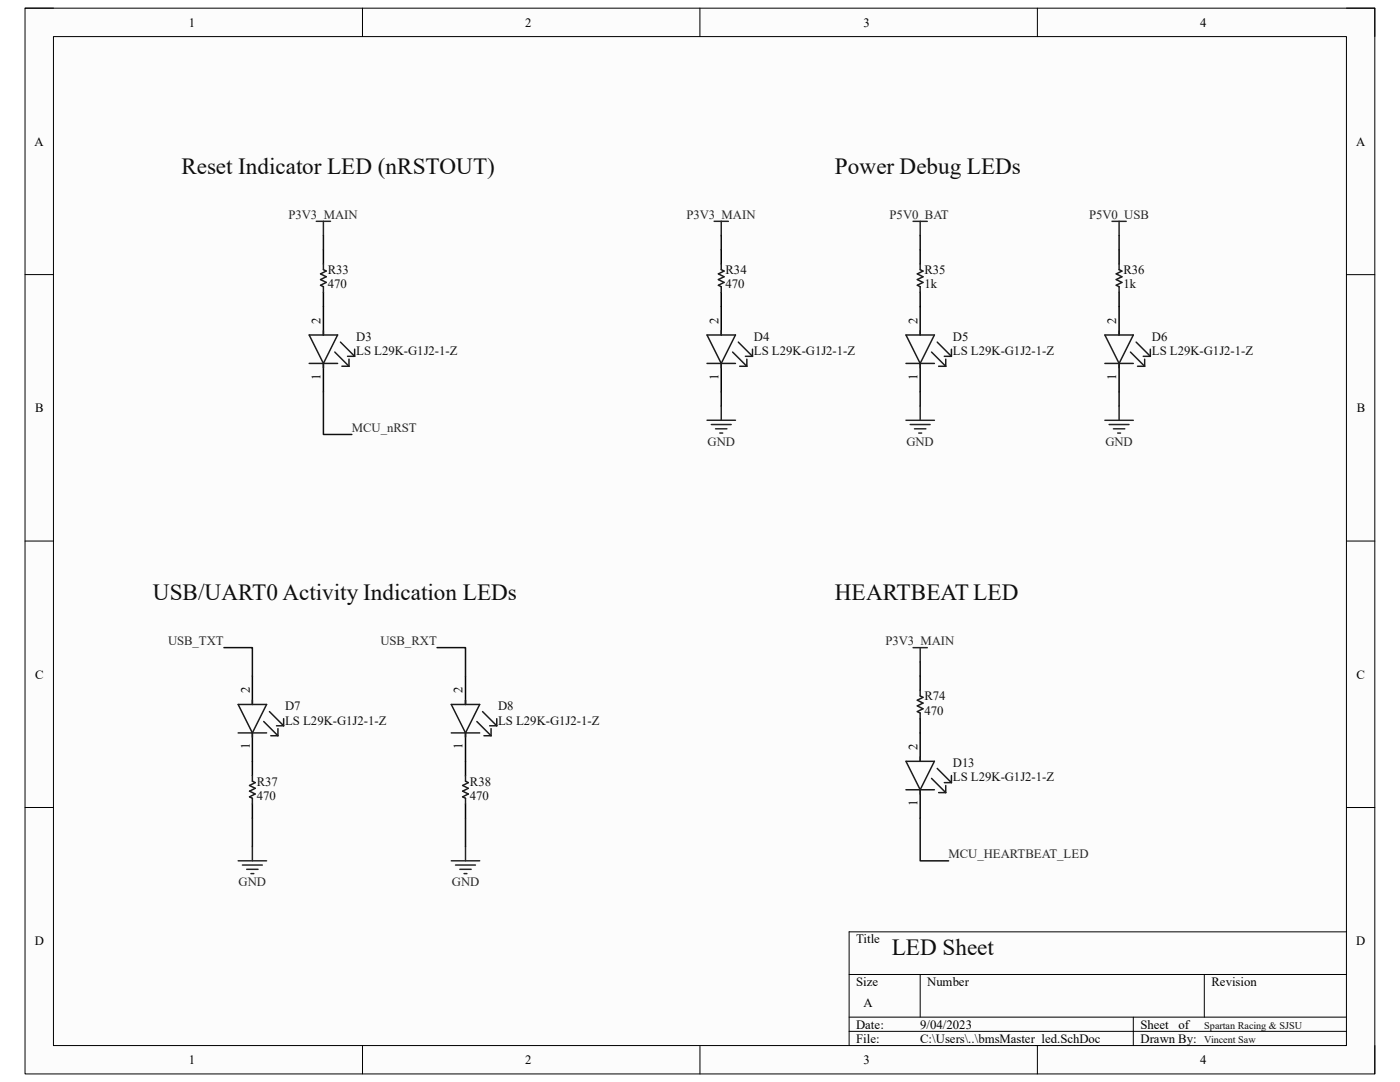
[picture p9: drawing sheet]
<svg xmlns="http://www.w3.org/2000/svg" width="279mm" height="216mm" viewBox="0 0 279 216" stroke-linecap="round" stroke-linejoin="round" font-family="sans-serif">
<path d="M5 1.6h269.4v212.7h-269.4z" fill-rule="evenodd" fill="#fcfcfc"/>
<path d="M5 1.6h269.4v212.7h-269.4z" fill="none" stroke="#000" stroke-width=".2"/>
<path d="M10.7 7.3h258v201.3h-258z" fill-rule="evenodd" fill="#fcfcfc"/>
<g fill="none" stroke="#000" stroke-width=".2">
<path d="M5 1.6h5.7M10.7 7.3h258v201.3h-258zM72.3 1.6v5.7M139.7 1.6v5.7M207 1.6v5.7M268.7 1.6h5.7v5.7M5 54.8h5.7M268.7 54.8h5.7M5 108h5.7M268.7 108h5.7M5 161.1h5.7M268.7 161.1h5.7"/>
<path d="M169.5 194.4h99.2M183.6 194.4v8.6M240.3 194.4v8.6M268.7 185.9h-99.2v22.7M72.3 208.6v5.7M139.7 208.6v5.7M169.5 203h99.2M169.5 205.8h99.2M207 208.6v5.7M226.2 203v5.6M274.4 208.6v5.7"/>
</g>
<g fill="none" stroke="#262626" stroke-width=".3">
<path d="M63.1 44.2h2.9M64.5 44.2v2.8M142.5 44.2h2.9M143.9 44.2v2.8M182.2 44.2h2.9M183.6 44.2v2.8M221.9 44.2h2.9M223.3 44.2v2.8M141.1 83.9h5.7M142 84.7h3.9M142.8 85.6h2.3M143.7 86.4h.5"/>
<path d="M143.9 81v2.9M180.8 83.9h5.7M181.7 84.7h3.9M182.5 85.6h2.3M183.4 86.4h.5M183.6 81v2.9M220.5 83.9h5.7M221.4 84.7h3.9M222.2 85.6h2.3M223.1 86.4h.5M223.3 81v2.9M182.2 129.2h2.9"/>
<path d="M183.6 129.2v2.9M47.5 171.8h5.7M48.4 172.6h4M49.2 173.5h2.3M50.1 174.3h.6M50.4 168.9v2.9M90.1 171.8h5.6M90.9 172.6h4M91.8 173.5h2.2M92.6 174.3h.6M92.9 168.9v2.9"/>
</g>
<g fill="none" stroke="#000" stroke-width=".3">
<path d="M64.5 49.8v2.9M64.5 58.3v8.5M143.9 49.8v2.9M143.9 58.3v8.5M183.6 49.8v2.9M183.6 58.3v8.5M223.3 49.8v2.9M223.3 58.3v8.5M64.5 72.5v5.7M143.9 72.5v5.7M183.6 72.5v5.7M223.3 72.5v5.7"/>
<path d="M50.4 134.9v5.7M92.9 134.9v5.7M183.6 134.9v2.8M50.4 146.2v8.5M92.9 146.2v8.5M183.6 143.4v8.5M183.6 157.6v5.7M50.4 160.4v2.9M92.9 160.4v2.9"/>
</g>
<g fill="none" stroke="#1c1c1c" stroke-width=".3">
<path d="M64.5 52.7v1.1l.6 .3-1.1 .5 1.1 .6-1.1 .6 1.1 .6-1.1 .5 .5 .3v1.1M143.9 52.7v1.1l.6 .3-1.1 .6 1.1 .5-1.1 .6 1.1 .6-1.1 .5 .5 .3v1.1M183.6 52.7v1.1l.6 .3-1.1 .6 1.1 .5-1.1 .6 1.1 .6-1.1 .5 .5 .3v1.1M223.3 52.7v1.1l.6 .3-1.1 .6 1.1 .5-1.1 .6 1.1 .6-1.1 .5 .5 .3v1.1M61.7 66.8h5.7l-2.9 5.7zM61.7 72.5h5.7M64.5 66v.8M64.5 72.5v.9M66.8 70.2l2.8 2.9M67.9 68.3l2.9 2.8M68.2 73.1h1.4M69.4 71.1h1.4"/>
<path d="M69.6 71.7v1.4M70.8 69.7v1.4M141.1 66.8h5.7l-2.9 5.7zM141.1 72.5h5.7M143.9 66v.8M143.9 72.5v.9M146.2 70.2l2.8 2.9M147.3 68.3l2.9 2.8M147.6 73.1h1.4M148.8 71.1h1.4M149 71.7v1.4M150.2 69.7v1.4"/>
<path d="M180.8 66.8h5.7l-2.9 5.7zM180.8 72.5h5.7M183.6 66v.8M183.6 72.5v.9M185.9 70.3l2.8 2.8M187 68.3l2.9 2.8M187.3 73.1h1.4M188.5 71.1h1.4M188.7 71.7v1.4M189.9 69.7v1.4M220.5 66.8h5.7l-2.9 5.7zM220.5 72.5h5.7"/>
<path d="M223.3 66v.8M223.3 72.5v.9M225.6 70.3l2.8 2.8M226.7 68.3l2.9 2.8M227 73.1h1.4M228.2 71.1h1.4M228.4 71.7v1.4M229.6 69.7v1.4M50.4 139.7v.9M92.9 139.7v.9M183.6 137.7v1.2l.6 .2-1.1 .6 1.1 .6-1.1 .6 1.1 .5-1.1 .6 .5 .3v1.1M47.5 140.6h5.7l-2.8 5.6z"/>
<path d="M47.5 146.2h5.7M50.4 146.2v.9M50.4 154.7v1.2l.5 .3-1.1 .5 1.1 .6-1.1 .6 1.1 .5-1.1 .6 .6 .3v1.1M52.6 144l2.9 2.8M53.8 142l2.8 2.8M54 146.8h1.5M55.2 144.8h1.4M55.5 145.4v1.4M56.6 143.4v1.4M90.1 140.6h5.6l-2.8 5.6zM90.1 146.2h5.6M92.9 146.2v.9"/>
<path d="M92.9 154.7v1.2l.6 .3-1.2 .5 1.2 .6-1.2 .6 1.2 .5-1.2 .6 .6 .3v1.1M95.2 144l2.8 2.8M96.3 142l2.8 2.8M96.6 146.8h1.4M97.7 144.8h1.4M98 145.4v1.4M99.1 143.4v1.4M180.8 151.9h5.7l-2.9 5.7zM180.8 157.6h5.7M183.6 151.1v.8M183.6 157.6v.8M185.9 155.3l2.8 2.9"/>
<path d="M187 153.3l2.9 2.9M187.3 158.2h1.4M188.5 156.2h1.4M188.7 156.7v1.5M189.9 154.7v1.5"/>
</g>
<g fill="none" stroke="#0e0e0e" stroke-width=".3">
<path d="M64.5 47v2.8M143.9 47v2.8M183.6 47v2.8M223.3 47v2.8M64.5 78.2v8.5h5.7M143.9 78.2v2.8M183.6 78.2v2.8M223.3 78.2v2.8M44.7 129.2h5.7v5.7M87.2 129.2h5.7v5.7M183.6 132.1v2.8M50.4 163.3v5.6"/>
<path d="M92.9 163.3v5.6M183.6 163.3v8.5h5.7"/>
</g>
<g font-size="4.6" fill="#0e0e0e">
<text x="36.2" y="34.7">Reset Indicator LED (nRSTOUT)</text>
<text x="166.6" y="34.7">Power Debug LEDs</text>
<text x="30.5" y="119.7">USB/UART0 Activity Indication LEDs</text>
<text x="166.6" y="119.7">HEARTBEAT LED</text>
<text x="178" y="190.6">LED Sheet</text>
</g>
<g font-size="2.5">
<text x="37.7" y="5.3">1</text>
<text x="104.8" y="5.3">2</text>
<text x="172.3" y="5.3">3</text>
<text x="239.5" y="5.3">4</text>
<text x="6.9" y="29.1">A</text>
<text x="270.6" y="29.1">A</text>
<text x="64" y="64.6" transform="rotate(-90 64 64.6)">2</text>
<text x="143.4" y="64.6" transform="rotate(-90 143.4 64.6)">2</text>
<text x="183.1" y="64.6" transform="rotate(-90 183.1 64.6)">2</text>
<text x="222.8" y="64.6" transform="rotate(-90 222.8 64.6)">2</text>
<text x="64" y="75.7" transform="rotate(-90 64 75.7)">1</text>
<text x="143.4" y="75.7" transform="rotate(-90 143.4 75.7)">1</text>
<text x="183.1" y="75.7" transform="rotate(-90 183.1 75.7)">1</text>
<text x="222.8" y="75.7" transform="rotate(-90 222.8 75.7)">1</text>
<text x="7" y="82.3">B</text>
<text x="270.8" y="82.3">B</text>
<text x="7" y="135.4">C</text>
<text x="270.7" y="135.4">C</text>
<text x="49.8" y="138.3" transform="rotate(-90 49.8 138.3)">2</text>
<text x="92.3" y="138.3" transform="rotate(-90 92.3 138.3)">2</text>
<text x="49.8" y="149.5" transform="rotate(-90 49.8 149.5)">1</text>
<text x="92.3" y="149.5" transform="rotate(-90 92.3 149.5)">1</text>
<text x="183.1" y="149.6" transform="rotate(-90 183.1 149.6)">2</text>
<text x="183.1" y="160.8" transform="rotate(-90 183.1 160.8)">1</text>
<text x="6.9" y="188.6">D</text>
<text x="170.9" y="188.2">Title</text>
<text x="270.7" y="188.6">D</text>
<text x="170.9" y="196.7">Size</text>
<text x="185" y="196.7">Number</text>
<text x="241.8" y="196.7">Revision</text>
<text x="172.3" y="201">A</text>
<text x="170.9" y="205.2">Date:</text>
<text x="170.9" y="208.1">File:</text>
<text x="183.6" y="205.2">9/04/2023</text>
<text x="183.7" y="208.1">C:\Users\..\bmsMaster_led.SchDoc</text>
<text x="227.6" y="205.2">Sheet</text>
<text x="227.6" y="208.1">Drawn By:</text>
<text x="235.2" y="205.2">of</text>
<text x="37.7" y="212.3">1</text>
<text x="104.8" y="212.3">2</text>
<text x="172.3" y="212.3">3</text>
<text x="239.5" y="212.3">4</text>
</g>
<g font-size="2.5" fill="#262626">
<text x="57.6" y="43.6">P3V3_MAIN</text>
<text x="137" y="43.6">P3V3_MAIN</text>
<text x="177.5" y="43.6">P5V0_BAT</text>
<text x="217.3" y="43.6">P5V0_USB</text>
<text x="70.2" y="86.1">MCU_nRST</text>
<text x="141.2" y="89">GND</text>
<text x="180.9" y="89">GND</text>
<text x="220.6" y="89">GND</text>
<text x="33.5" y="128.7">USB_TXT</text>
<text x="75.9" y="128.7">USB_RXT</text>
<text x="176.7" y="128.7">P3V3_MAIN</text>
<text x="189.3" y="171.2">MCU_HEARTBEAT_LED</text>
<text x="47.6" y="176.9">GND</text>
<text x="90.2" y="176.9">GND</text>
</g>
<g font-size="2.5" fill="#0e0e0e">
<text x="65.4" y="57.5">470</text>
<text x="65.4" y="54.7">R33</text>
<text x="144.8" y="57.5">470</text>
<text x="144.8" y="54.7">R34</text>
<text x="184.5" y="57.5">1k</text>
<text x="184.5" y="54.7">R35</text>
<text x="224.2" y="57.5">1k</text>
<text x="224.2" y="54.7">R36</text>
<text x="71.1" y="68">D3</text>
<text x="71.1" y="70.8">LS L29K-G1J2-1-Z</text>
<text x="150.5" y="68">D4</text>
<text x="150.5" y="70.8">LS L29K-G1J2-1-Z</text>
<text x="190.2" y="68">D5</text>
<text x="190.2" y="70.8">LS L29K-G1J2-1-Z</text>
<text x="229.9" y="68">D6</text>
<text x="229.9" y="70.8">LS L29K-G1J2-1-Z</text>
<text x="56.9" y="141.7">D7</text>
<text x="99.4" y="141.7">D8</text>
<text x="184.5" y="142.6">470</text>
<text x="184.5" y="139.7">R74</text>
<text x="56.9" y="144.6">LS L29K-G1J2-1-Z</text>
<text x="99.4" y="144.6">LS L29K-G1J2-1-Z</text>
<text x="190.2" y="153.1">D13</text>
<text x="190.2" y="155.9">LS L29K-G1J2-1-Z</text>
<text x="51.2" y="159.6">470</text>
<text x="51.2" y="156.8">R37</text>
<text x="93.8" y="159.6">470</text>
<text x="93.8" y="156.8">R38</text>
</g>
<g font-size="2" fill="#0e0e0e">
<text x="240.3" y="205.4">Spartan Racing &amp; SJSU</text>
<text x="240.3" y="208.2">Vincent Saw</text>
</g>
</svg>
